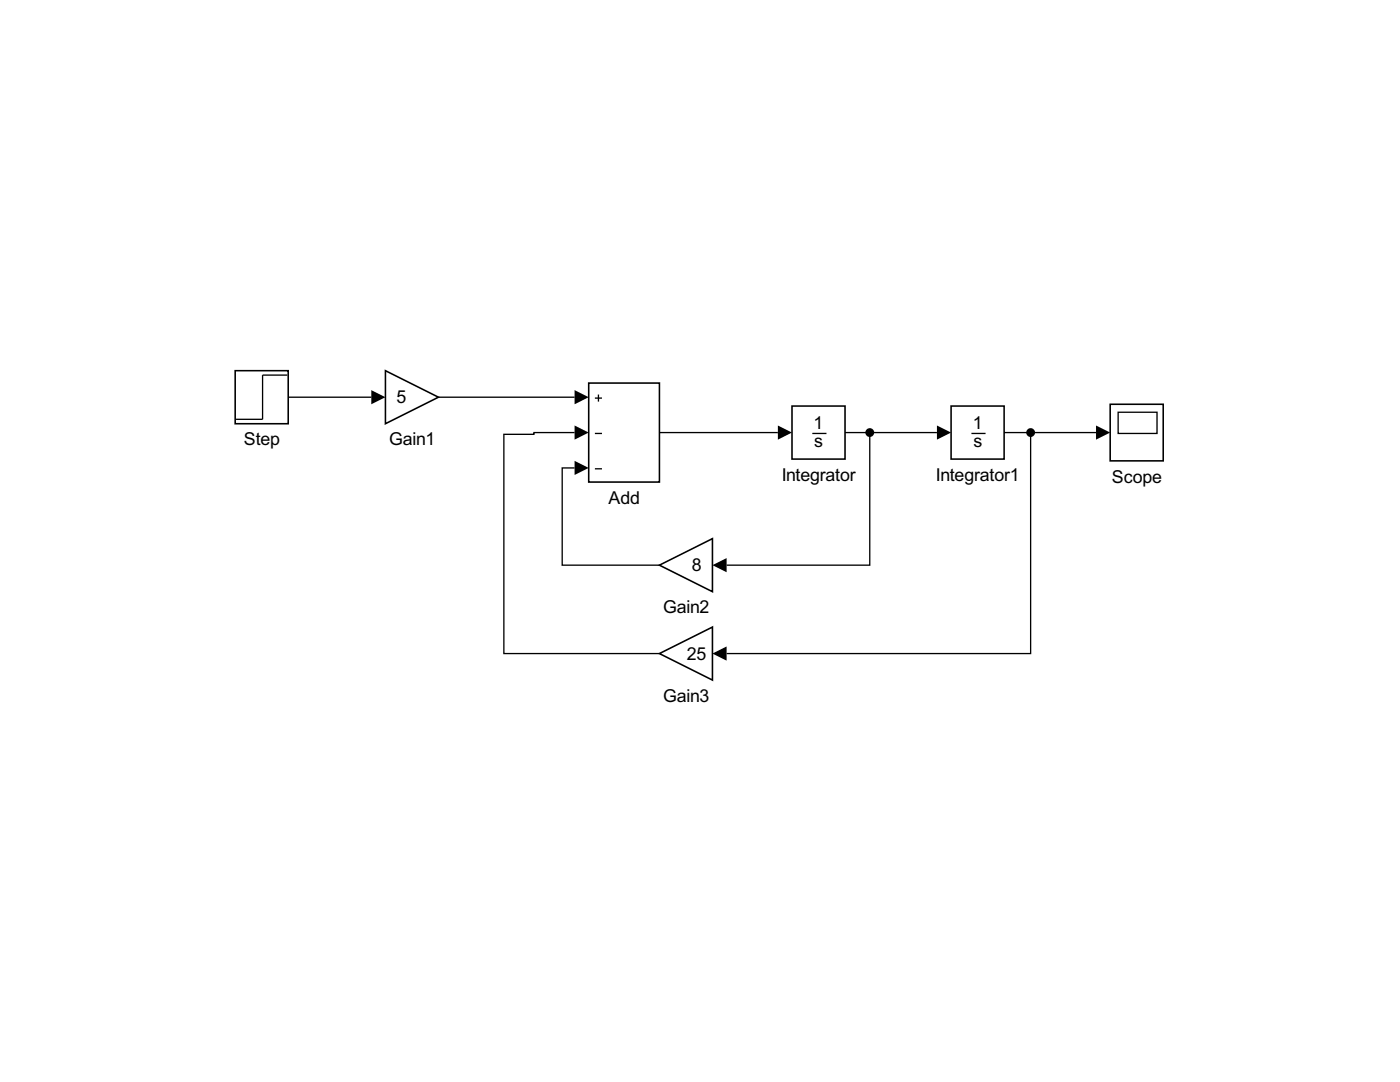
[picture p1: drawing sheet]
<svg xmlns="http://www.w3.org/2000/svg" width="279mm" height="216mm" viewBox="0 0 279 216" stroke-linecap="round" stroke-linejoin="round" font-family="sans-serif">
<path d="M118.7 79.4h1.4M119.4 78.7v1.4M118.7 86.5h1.4M118.7 93.5h1.4" fill="none" stroke="#000" stroke-width=".26"/>
<path d="M117.5 76.4h14.1v19.8h-14.1z" fill="none" stroke="#000" stroke-width=".31"/>
<path d="M158.1 81h10.5v10.6h-10.5z" fill="#fff"/>
<path d="M162.1 86.5h2.8" fill="none" stroke="#000" stroke-width=".26"/>
<path d="M158.1 81h10.5v10.6h-10.5z" fill="none" stroke="#000" stroke-width=".31"/>
<path d="M76.9 74l10.6 5.3-10.6 5.3z" fill="#fff"/>
<path d="M76.9 74l10.6 5.3-10.6 5.3z" fill="none" stroke="#000" stroke-width=".31"/>
<path d="M131.6 112.8l10.6-5.3v10.6z" fill="#fff"/>
<path d="M131.6 112.8l10.6-5.3v10.6z" fill="none" stroke="#000" stroke-width=".31"/>
<path d="M131.6 130.4l10.6-5.3v10.6z" fill="#fff"/>
<path d="M131.6 130.4l10.6-5.3v10.6z" fill="none" stroke="#000" stroke-width=".31"/>
<path d="M189.8 81h10.6v10.6h-10.6z" fill="#fff"/>
<path d="M193.9 86.5h2.8" fill="none" stroke="#000" stroke-width=".26"/>
<path d="M189.8 81h10.6v10.6h-10.6z" fill="none" stroke="#000" stroke-width=".31"/>
<path d="M221.6 80.7h10.5v11.3h-10.5z" fill="#fff"/>
<path d="M223.1 82.3h7.8v4.2h-7.8z" fill="none" stroke="#000" stroke-width=".26"/>
<path d="M221.6 80.7h10.5v11.3h-10.5z" fill="none" stroke="#000" stroke-width=".31"/>
<path d="M46.9 74h10.6v10.6h-10.6z" fill="#fff"/>
<path d="M57.3 74.8h-4.9v8.9h-5.3M57.5 79.3h16.6M87.5 79.3h27.2M114.7 93.4h-2.5v19.4h19.4M114.7 86.3h-8.1v.4h-6v43.7h31M131.6 86.3h23.6M168.6 86.3h18.4M173.6 86.3v26.5h-28.6M200.4 86.3h18.3M205.7 86.3v44.1h-60.7" fill="none" stroke="#000" stroke-width=".26"/>
<path d="M46.9 74h10.6v10.6h-10.6z" fill="none" stroke="#000" stroke-width=".31"/>
<path d="M74.1 77.8l2.8 1.5-2.8 1.4zM114.7 77.8l2.8 1.5-2.8 1.4zM114.7 92l2.8 1.4-2.8 1.4zM114.7 84.9l2.8 1.4-2.8 1.4zM155.2 84.9l2.9 1.4-2.9 1.4zM187 84.9l2.8 1.4-2.8 1.4zM218.7 84.9l2.9 1.4-2.9 1.4zM142.2 112.8l2.8-1.4v2.8zM142.2 130.4l2.8-1.4v2.8z" fill="#000"/>
<g fill="#000">
<circle cx="173.6" cy="86.3" r=".88"/>
<circle cx="205.7" cy="86.3" r=".88"/>
</g>
<g font-size="4">
<text x="79.1" y="80.4">5</text>
<text x="48.6" y="88.9">Step</text>
<text x="77.6" y="88.9">Gain1</text>
<text x="162.4" y="85.7">1</text>
<text x="162.5" y="89.2">s</text>
<text x="194.1" y="85.7">1</text>
<text x="194.3" y="89.2">s</text>
<text x="156" y="95.9">Integrator</text>
<text x="186.8" y="95.9">Integrator1</text>
<text x="121.4" y="100.5">Add</text>
<text x="221.9" y="96.3">Scope</text>
<text x="138" y="114">8</text>
<text x="132.3" y="122.4">Gain2</text>
<text x="137.1" y="131.6">25</text>
<text x="132.3" y="140">Gain3</text>
</g>
</svg>
